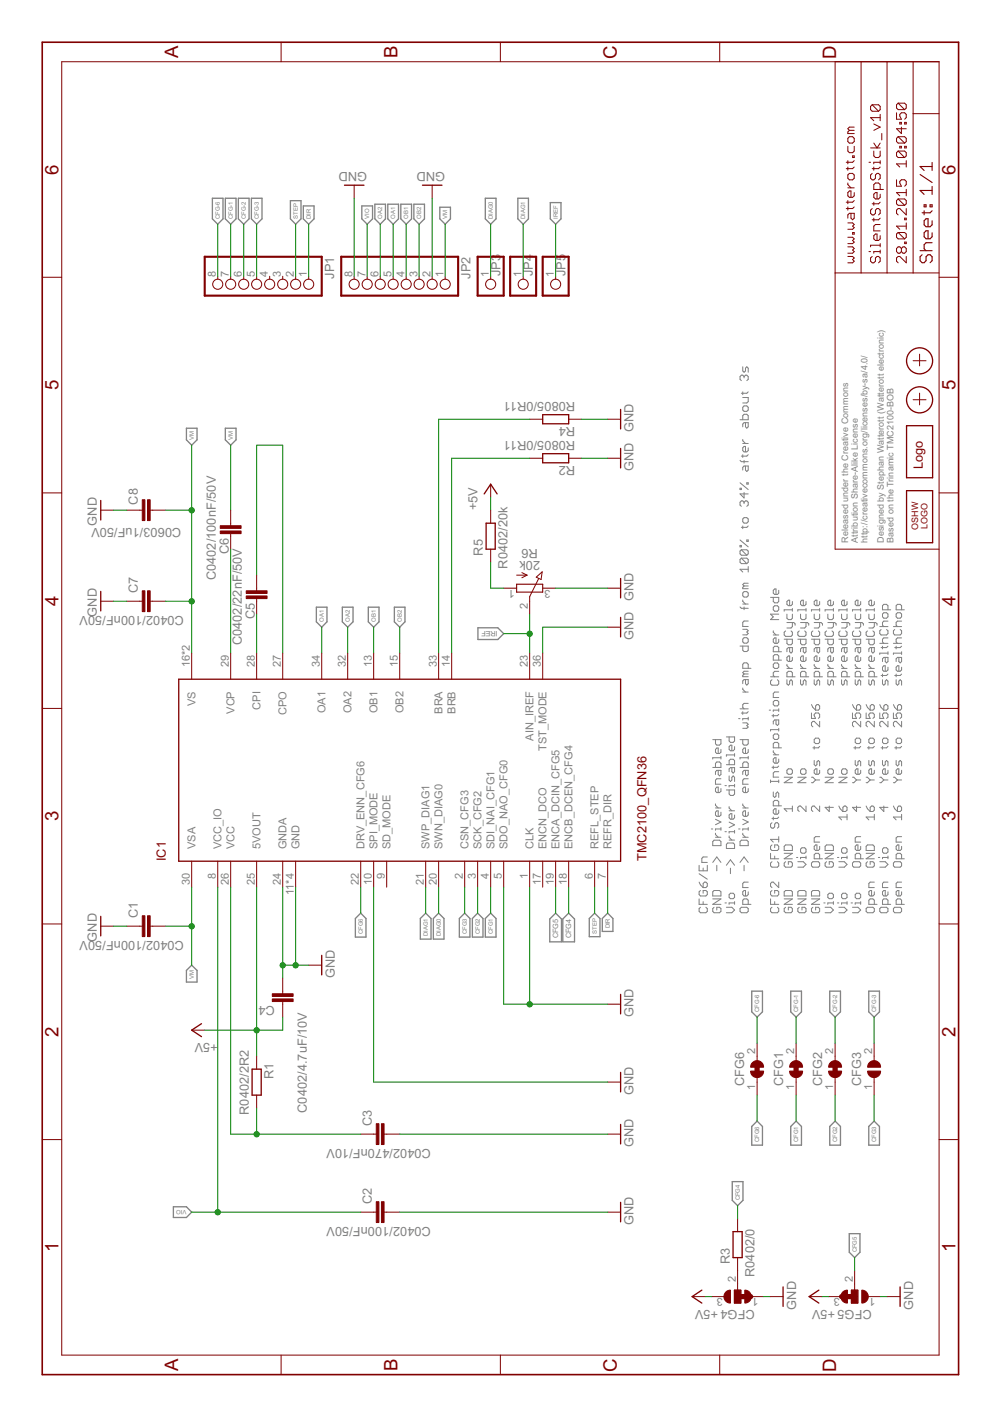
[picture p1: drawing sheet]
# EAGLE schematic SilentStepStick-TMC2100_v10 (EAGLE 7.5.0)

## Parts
C1  C0402/100nF/50V  C-EUC0402  [C0402]
C2  C0402/100nF/50V  C-EUC0402  [C0402]
C3  C0402/470nF/10V  C-EUC0402  [C0402]
C4  C0402/4.7uF/10V  C-EUC0402  [C0402]
C5  C0402/22nF/50V  C-EUC0402  [C0402]
C6  C0402/100nF/50V  C-EUC0402  [C0402]
C7  C0402/100nF/50V  C-EUC0402  [C0402]
C8  C0603/1uF/50V  C-EUC0603  [C0603]
CFG1  JUMPER2-0201  [JUMPER2-0201]
CFG2  JUMPER2-0201  [JUMPER2-0201]
CFG3  JUMPER2-0201  [JUMPER2-0201]
CFG4  JUMPER3-0201-NC  [JUMPER3-0201_NC]
CFG5  JUMPER3-0201  [JUMPER3-0201]
CFG6  JUMPER2-0201  [JUMPER2-0201]
IC1  TMC2100_QFN36  [QFN36]
JP1  PINHD-1X08_2.54-S  [1X08-S]
JP2  PINHD-1X08_2.54-S  [1X08-S]
JP3  PINHD-1X1  [1X01]
JP4  PINHD-1X1  [1X01]
JP5  PINHD-1X1  [1X01]
LOGO1  OSHW_LOGOX0070  [OSHW_6X70]
LOGO2  LOGO-S_PLACE_M  [SPARK_TPLACE_M]
R1  R0402/2R2  R-EU_R0402  [R0402]
R2  R0805/0R11  R-EU_M0805  [M0805]
R3  R0402/0  R-EU_R0402  [R0402]
R4  R0805/0R11  R-EU_M0805  [M0805]
R5  R0402/20k  R-EU_R0402  [R0402]
R6  20k  POTEVM3R  [POT_EVM3R]
X1  PASSER-07  [PASSER_07MM]
X2  PASSER-07  [PASSER_07MM]

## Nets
+5V: C4.1 CFG4.3 CFG5.3 IC1.25(5VOUT) R1.1 R5.2
CFG1: CFG1.1 IC1.4(SDI_NAI_CFG1)
CFG2: CFG2.1 IC1.3(SCK_CFG2)
CFG3: CFG3.1 IC1.2(CSN_CFG3)
CFG4: IC1.18(ENCB_DCEN_CFG4) R3.2
CFG5: CFG5.2 IC1.19(ENCA_DCIN_CFG5)
CFG6: CFG6.1 IC1.22(DRV_ENN_CFG6)
CFG-1: CFG1.2 JP1.7
CFG-2: CFG2.2 JP1.6
CFG-3: CFG3.2 JP1.5
CFG-6: CFG6.2 JP1.8
CPI: C5.1 IC1.28(CPI)
CPO: C5.2 IC1.27(CPO)
DIAG0: IC1.20(SWN_DIAG0) JP3.1
DIAG1: IC1.21(SWP_DIAG1) JP4.1
DIR: IC1.7(REFR_DIR) JP1.1
GND: C1.1 C2.2 C3.2 C4.2 C7.1 C8.2 CFG4.1 CFG5.1 IC1.1(CLK) IC1.5(SDO_NAO_CFG0) IC1.10(SPI_MODE) IC1.11(GND) IC1.12(GND) IC1.24(GNDA) IC1.35(GND) IC1.36(TST_MODE) IC1.GND_PAD(GND) JP2.2 JP2.8 R2.1 R4.1 R6.3(E)
IREF: IC1.23(AIN_IREF) JP5.1 R6.2(S)
N$1: CFG4.2 R3.1
N$7: IC1.33(BRA) R4.2
N$9: IC1.14(BRB) R2.2
OA1: IC1.34(OA1) JP2.5
OA2: IC1.32(OA2) JP2.6
OB1: IC1.13(OB1) JP2.4
OB2: IC1.15(OB2) JP2.3
STEP: IC1.6(REFL_STEP) JP1.2
VCC: C3.1 IC1.26(VCC) R1.2
VCP: C6.1 IC1.29(VCP)
VIO: C2.1 IC1.8(VCC_IO) JP2.7
VM: C1.2 C6.2 C7.2 C8.1 IC1.16(VS) IC1.30(VSA) IC1.31(VS) JP2.1
VREF1: R5.1 R6.1(A)
Unconnected: IC1.9(SD_MODE) IC1.17(ENCN_DCO) JP1.3 JP1.4

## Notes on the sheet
- CFG6/En
  GND  -> Driver enabled
  Vio  -> Driver disabled
  Open -> Driver enabled with ramp down from 100% to 34% after about 3s
- CFG2
  GND
  GND
  GND
  Vio
  Vio
  Vio
  Open
  Open
  Open
- CFG1
  GND
  Vio
  Open
  GND
  Vio
  Open
  GND
  Vio
  Open
- Steps
    1
    2
    2
    4
   16
    4
   16
    4
   16
- Interpolation
  No
  No
  Yes to 256
  No
  No
  Yes to 256
  Yes to 256
  Yes to 256
  Yes to 256
- Chopper Mode
  spreadCycle
  spreadCycle
  spreadCycle
  spreadCycle
  spreadCycle
  spreadCycle
  spreadCycle
  stealthChop
  stealthChop
- Released under the Creative Commons
  Attribution Share-Alike License
  http://creativecommons.org/licenses/by-sa/4.0/
- Designed by Stephan Watterott (Watterott electronic) 
  Based on the Trinamic TMC2100-BOB
